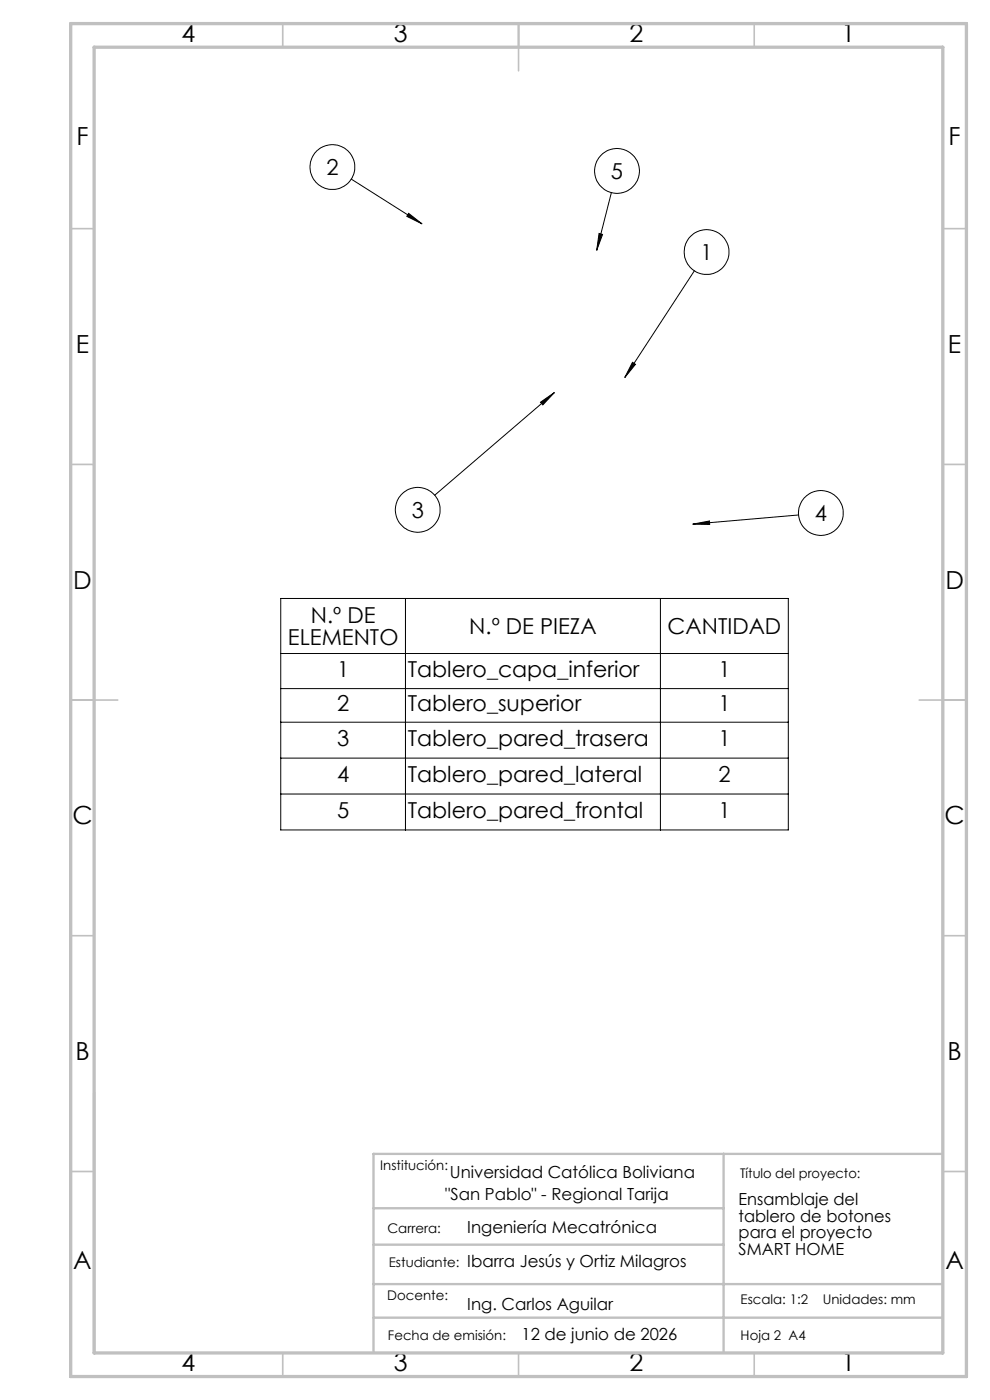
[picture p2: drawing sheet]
<svg xmlns="http://www.w3.org/2000/svg" width="210mm" height="297mm" viewBox="0 0 210 297" stroke-linecap="round" stroke-linejoin="round" font-family="sans-serif">
<g fill="none" stroke="#000" stroke-width=".21">
<path d="M74.5 38l15 9.5M86.7 45.3l2.8 2.2-3.2-1.6zM127.1 49.5l.7 .2-1.2 3.4zM129.7 40.9l-3.1 12.2M147.3 57.5l-14.8 22.6M134.2 76.9l.6 .4-2.3 2.8zM114.7 85.3l2.9-2-2.5 2.6zM117.6 83.3l-25.4 21.8M147 111.2l3.5-.7v.8zM169.4 109.3l-22.4 1.9M59.5 127h107.7v49.1h-107.7zM59.5 138.6h107.7"/>
<path d="M86 127v49.1M140.1 127v49.1M59.5 146.1h107.7M59.5 153.2h107.7M59.5 160.8h107.7M59.5 168.4h107.7"/>
<circle cx="70.5" cy="35.4" r="4.8"/>
<circle cx="130.9" cy="36.3" r="4.8"/>
<circle cx="149.9" cy="53.5" r="4.8"/>
<circle cx="88.6" cy="108.1" r="4.8"/>
<circle cx="174.1" cy="108.8" r="4.8"/>
</g>
<g fill="none" stroke="#c0c0c0" stroke-width=".35">
<path d="M60 5v5M110 5v10M160 5v5M15 48.5h5M200 48.5h5M15 98.5h5M200 98.5h5M15 148.5h10M195 148.5h10M15 198.5h5M200 198.5h5M15 248.5h5"/>
<path d="M200 248.5h5M60 287v5M110 287v5M160 287v5"/>
</g>
<path d="M20 231.8v55.2M79.2 256.3h74.3M153.5 244.8v42.2M200 244.8h-120.8v42.2M79.2 264.1h74.3M79.2 272.4h120.8M79.2 279.5h120.8" fill="none" stroke="#c0c0c0" stroke-width=".5"/>
<path d="M15 5h190v287h-190zM20 10h180v277h-180z" fill="none" stroke="#c0c0c0" stroke-width=".7"/>
<path d="M127.1 49.5l.7 .2-1.2 3.4zM134.2 76.9l.6 .4-2.3 2.8zM114.7 85.3l2.9-2-2.5 2.6zM147 111.2l3.5-.7v.8zM86.7 45.3l2.8 2.2-3.2-1.6z" fill="#000"/>
<g font-size="5.3">
<text x="38.5" y="8.9">4</text>
<text x="83.5" y="8.9">3</text>
<text x="133.5" y="8.9">2</text>
<text x="178.5" y="8.9">1</text>
<text x="16.2" y="30.7">F</text>
<text x="201.2" y="30.7">F</text>
<text x="16.1" y="74.9">E</text>
<text x="201.1" y="74.9">E</text>
<text x="15.5" y="124.9">D</text>
<text x="200.5" y="124.9">D</text>
<text x="15.4" y="174.9">C</text>
<text x="200.4" y="174.9">C</text>
<text x="16" y="224.9">B</text>
<text x="201" y="224.9">B</text>
<text x="15.5" y="269.2">A</text>
<text x="200.5" y="269.2">A</text>
<text x="38.5" y="290.9">4</text>
<text x="83.5" y="290.9">3</text>
<text x="133.5" y="290.9">2</text>
<text x="178.5" y="290.9">1</text>
</g>
<g font-size="4.7">
<text x="69.2" y="37.1">2</text>
<text x="129.6" y="37.9">5</text>
<text x="148.6" y="55.1">1</text>
<text x="87.3" y="109.8">3</text>
<text x="172.8" y="110.5">4</text>
<text x="61.1" y="136.7">ELEMENTO</text>
<text x="65.9" y="132.2">N.º DE</text>
<text x="99.5" y="134.5">N.º DE PIEZA</text>
<text x="141.6" y="134.5">CANTIDAD</text>
<text x="71.5" y="143.6">1</text>
<text x="86.5" y="143.6">Tablero_capa_inferior</text>
<text x="152.4" y="143.6">1</text>
<text x="71.5" y="150.9">2</text>
<text x="86.5" y="150.9">Tablero_superior</text>
<text x="152.4" y="150.9">1</text>
<text x="71.5" y="158.2">3</text>
<text x="86.5" y="158.2">Tablero_pared_trasera</text>
<text x="152.4" y="158.2">1</text>
<text x="71.5" y="165.9">4</text>
<text x="86.5" y="165.9">Tablero_pared_lateral</text>
<text x="152.4" y="165.9">2</text>
<text x="71.5" y="173.5">5</text>
<text x="86.5" y="173.5">Tablero_pared_frontal</text>
<text x="152.4" y="173.5">1</text>
</g>
<g font-size="3.5">
<text x="95.4" y="249.9">Universidad Católica Boliviana</text>
<text x="94.5" y="254.5">&quot;San Pablo&quot; - Regional Tarija</text>
<text x="156.7" y="255.6">Ensamblaje del</text>
<text x="99.1" y="261.6">Ingeniería Mecatrónica</text>
<text x="156.7" y="259.2">tablero de botones</text>
<text x="156.7" y="262.7">para el proyecto</text>
<text x="99.1" y="268.7">Ibarra Jesús y Ortiz Milagros</text>
<text x="156.7" y="266.2">SMART HOME</text>
<text x="99.1" y="278">Ing. Carlos Aguilar</text>
<text x="110.6" y="284.2">12 de junio de 2026</text>
</g>
<g font-size="2.8">
<text x="80.7" y="248.2">Institución:</text>
<text x="157" y="249.9">Título del proyecto:</text>
<text x="82.2" y="261.6">Carrera:</text>
<text x="82.5" y="268.7">Estudiante:</text>
<text x="82.1" y="275.8">Docente:</text>
<text x="157.1" y="276.7">Escala: 1:2</text>
<text x="174.5" y="276.7">Unidades: mm</text>
<text x="82.3" y="284.2">Fecha de emisión:</text>
<text x="157.1" y="284.2">Hoja 2 A4</text>
</g>
</svg>
